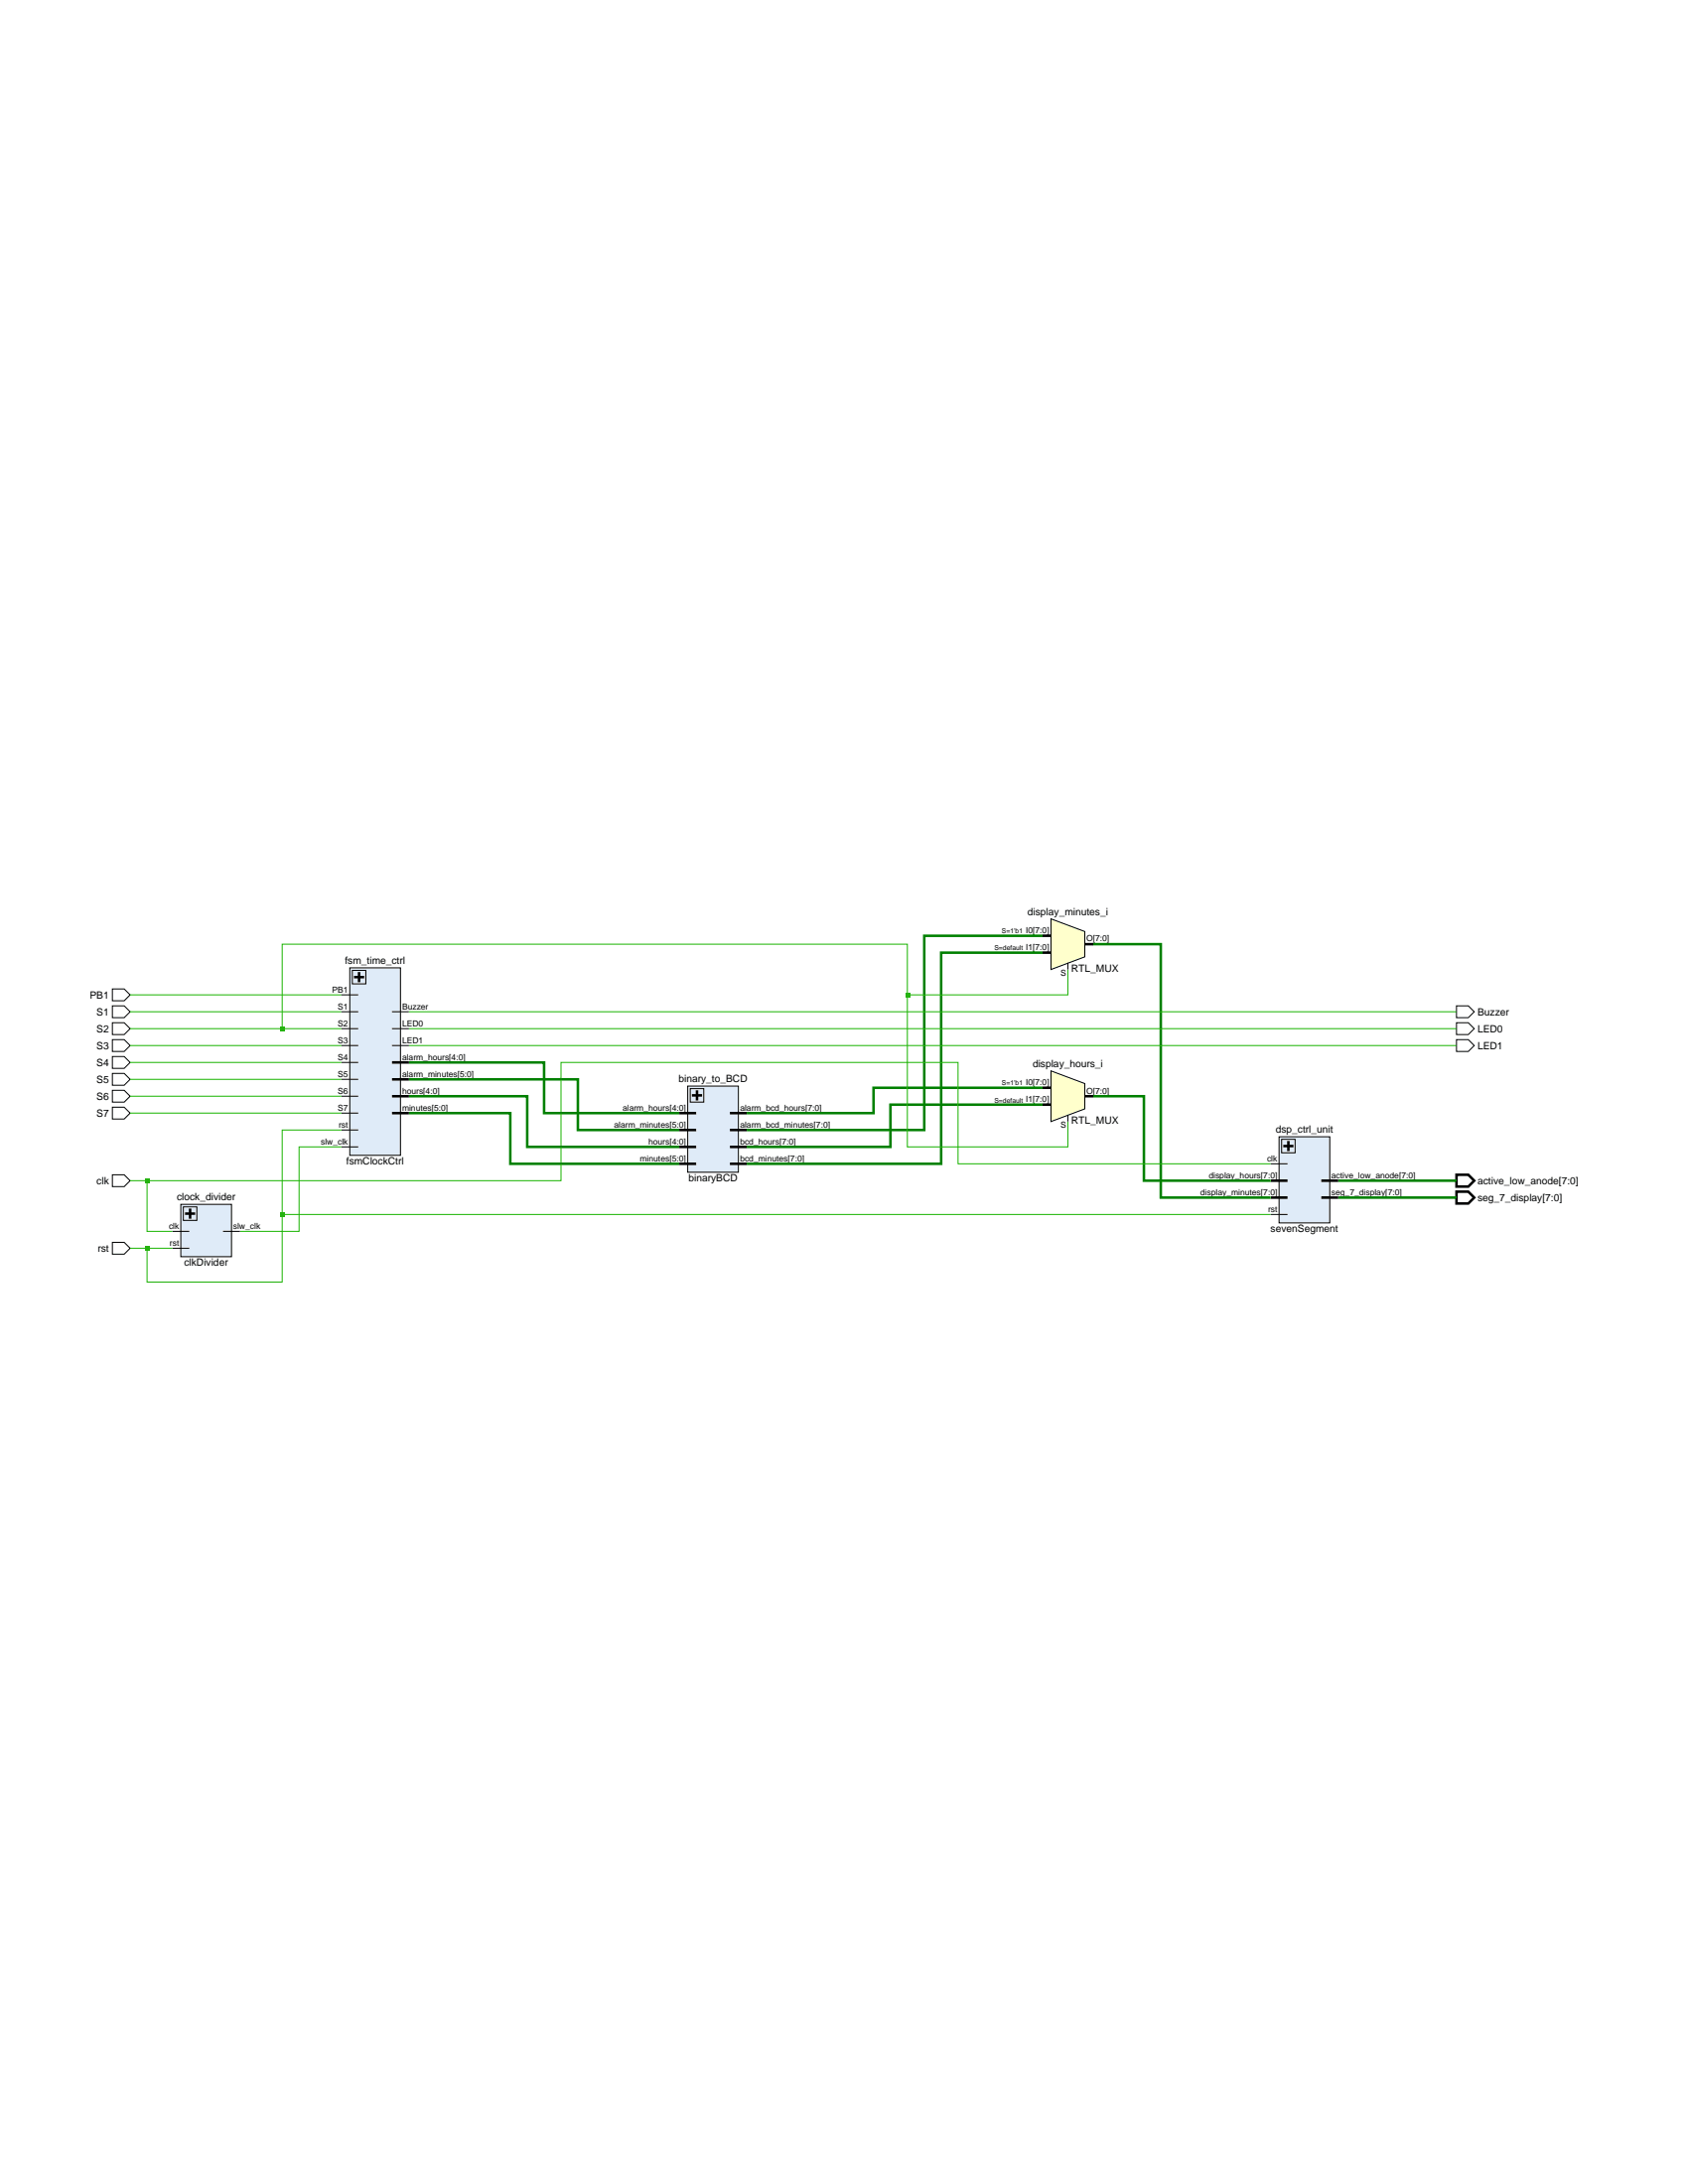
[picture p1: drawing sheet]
<svg xmlns="http://www.w3.org/2000/svg" width="216mm" height="279mm" viewBox="0 0 216 279" stroke-linecap="round" stroke-linejoin="round" font-family="sans-serif">
<path d="M14.4 126.5h1.5l.7 .8-.7 .7h-1.5zM14.4 128.7h1.5l.7 .7-.7 .8h-1.5z" fill="none" stroke="#000" stroke-width=".13"/>
<path d="M134.4 117.5l4.3 1.7v3.2l-4.3 1.6z" fill="#ffc"/>
<path d="M134.4 117.5l4.3 1.7v3.2l-4.3 1.6zM14.4 130.8h1.5l.7 .8-.7 .8h-1.5zM14.4 133h1.5l.7 .8-.7 .7h-1.5zM14.4 135.2h1.5l.7 .7-.7 .8h-1.5zM136.6 123.2v.8M186.3 128.7h1.5l.8 .7-.8 .8h-1.5zM186.3 130.8h1.5l.8 .8-.8 .8h-1.5zM186.3 133h1.5l.8 .8-.8 .7h-1.5z" fill="none" stroke="#000" stroke-width=".13"/>
<path d="M133.3 119.7h1.1M133.3 121.9h1.1M138.7 120.8h1.1" fill="none" stroke="#000" stroke-width=".32"/>
<path d="M44.7 123.8h6.5v24h-6.5z" fill="#dfebf8"/>
<g fill="none" stroke="#000" stroke-width=".13">
<path d="M14.4 137.3h1.5l.7 .8-.7 .7h-1.5zM14.4 139.5h1.5l.7 .7-.7 .8h-1.5zM43.7 129.4h2.1M43.7 131.6h2.1M43.7 133.8h2.1M43.7 127.3h2.1M43.7 135.9h2.1M43.7 138.1h2.1M44.7 123.8h6.5v24h-6.5zM45.1 124.1h1.7v1.8h-1.7zM50.1 129.4h2.2M50.1 131.6h2.2"/>
<path d="M50.1 133.8h2.2M43.7 140.2h2.1M43.7 142.4h2.1M43.7 144.6h2.1M43.7 146.7h2.1"/>
</g>
<path d="M45.3 125h1.3M45.9 124.4v1.3M50.1 135.9h2.2M50.1 138.1h2.2M50.1 140.2h2.2M50.1 142.4h2.2" fill="none" stroke="#000" stroke-width=".32"/>
<path d="M134.4 137l4.3 1.6v3.3l-4.3 1.6z" fill="#ffc"/>
<path d="M134.4 137l4.3 1.6v3.3l-4.3 1.6zM14.4 141.6h1.5l.7 .8-.7 .8h-1.5zM136.6 142.6v.9" fill="none" stroke="#000" stroke-width=".13"/>
<path d="M133.3 139.2h1.1M133.3 141.3h1.1M138.7 140.2h1.1M186.3 150.3h1.5l.8 .7-.8 .8h-1.5z" fill="none" stroke="#000" stroke-width=".32"/>
<path d="M163.6 145.4h6.5v11h-6.5z" fill="#dfebf8"/>
<path d="M162.5 148.9h2.2M162.5 155.4h2.2M163.6 145.4h6.5v11h-6.5zM163.9 145.8h1.8v1.7h-1.8z" fill="none" stroke="#000" stroke-width=".13"/>
<path d="M162.5 151h2.2M162.5 153.2h2.2M164.1 146.6h1.3M164.8 146v1.3M169 151h2.2M169 153.2h2.2" fill="none" stroke="#000" stroke-width=".32"/>
<path d="M88 138.9h6.4v11.1h-6.4z" fill="#dfebf8"/>
<path d="M88 138.9h6.4v11.1h-6.4zM88.3 139.3h1.7v1.7h-1.7zM14.4 150.3h1.5l.7 .7-.7 .8h-1.5z" fill="none" stroke="#000" stroke-width=".13"/>
<path d="M89.1 139.5v1.3M86.9 142.4h2.1M86.9 144.6h2.1M86.9 146.7h2.1M86.9 148.9h2.1M88.5 140.1h1.3M93.4 142.4h2.1M93.4 144.6h2.1M93.4 146.7h2.1M93.4 148.9h2.1" fill="none" stroke="#000" stroke-width=".32"/>
<path d="M23.1 154.1h6.5v6.7h-6.5z" fill="#dfebf8"/>
<path d="M14.4 158.9h1.5l.7 .8-.7 .7h-1.5zM22 157.5h2.2M22 159.7h2.2M23.1 154.1h6.5v6.7h-6.5zM23.5 154.4h1.7v1.7h-1.7zM28.5 157.5h2.2" fill="none" stroke="#000" stroke-width=".13"/>
<path d="M23.7 155.3h1.3M24.3 154.6v1.3M186.3 152.5h1.5l.8 .7-.8 .8h-1.5z" fill="none" stroke="#000" stroke-width=".32"/>
<path d="M133.3 119.7h-15.1v24.9h-22.7M52.3 135.9h17.3v6.5h17.3M52.3 138.1h21.6v6.5h13M133.3 139.2h-21.6v3.2h-16.2M133.3 121.9h-12.9v27h-24.9M139.8 120.8h8.7v32.4h14M52.3 140.2h15.1v6.5h19.5M52.3 142.4h13v6.5h21.6M133.3 141.3h-19.4v5.4h-18.4M139.8 140.2h6.5v10.8h16.2M171.2 151h15.1M171.2 153.2h15.1" fill="none" stroke="#008000" stroke-width=".32"/>
<path d="M16.6 129.4h27.1M16.6 131.6h19.5M16.6 127.3h27.1M52.3 129.4h134M52.3 131.6h134M52.3 133.8h134" fill="none" stroke="#19b400" stroke-width=".13"/>
<path d="M35.9 131.4h.5v.5h-.5z" fill="#19b400"/>
<path d="M43.7 131.6h-7.6v-10.8h80v25.9h20.5v-3.2M136.6 124v3.3h-20.5" fill="none" stroke="#19b400" stroke-width=".13"/>
<path d="M115.8 127.1h.6v.5h-.6z" fill="#19b400"/>
<path d="M16.6 133.8h27.1M16.6 135.9h27.1M16.6 138.1h27.1M16.6 151h2.2v6.5h3.2M16.6 140.2h27.1M16.6 142.4h27.1M162.5 148.9h-40v-13h-50.7v15.1h-53" fill="none" stroke="#19b400" stroke-width=".13"/>
<path d="M18.6 150.8h.5v.6h-.5z" fill="#19b400"/>
<path d="M18.8 159.7h3.2M36.1 155.4h126.4M43.7 144.6h-7.6v19.4h-17.3v-4.3h-2.2" fill="none" stroke="#19b400" stroke-width=".13"/>
<g fill="#19b400">
<path d="M18.6 159.5h.5v.5h-.5z"/>
<path d="M35.9 155.2h.5v.5h-.5z"/>
</g>
<path d="M43.7 146.7h-5.4v10.8h-7.6" fill="none" stroke="#19b400" stroke-width=".13"/>
<g font-size="1.3">
<text x="131.4" y="117.1">display_minutes_i</text>
<text x="44.1" y="123.3">fsm_time_ctrl</text>
<text x="137" y="124.3">RTL_MUX</text>
<text x="11.5" y="127.7">PB1</text>
<text x="12.4" y="129.9">S1</text>
<text x="189" y="129.9">Buzzer</text>
<text x="12.4" y="132.1">S2</text>
<text x="12.4" y="134.2">S3</text>
<text x="12.4" y="136.4">S4</text>
<text x="132.1" y="136.5">display_hours_i</text>
<text x="189" y="132.1">LED0</text>
<text x="189" y="134.2">LED1</text>
<text x="12.4" y="138.5">S5</text>
<text x="12.4" y="140.7">S6</text>
<text x="12.4" y="142.9">S7</text>
<text x="86.8" y="138.5">binary_to_BCD</text>
<text x="137" y="143.8">RTL_MUX</text>
<text x="44.3" y="149">fsmClockCtrl</text>
<text x="163.2" y="144.9">dsp_ctrl_unit</text>
<text x="12.4" y="151.5">clk</text>
<text x="22.6" y="153.6">clock_divider</text>
<text x="88.1" y="151.1">binaryBCD</text>
<text x="189" y="151.5">active_low_anode[7:0]</text>
<text x="189" y="153.7">seg_7_display[7:0]</text>
<text x="12.5" y="160.2">rst</text>
<text x="23.6" y="161.9">clkDivider</text>
<text x="162.5" y="157.6">sevenSegment</text>
</g>
<g font-size="1.1">
<text x="131.2" y="119.4">I0[7:0]</text>
<text x="131.2" y="121.5">I1[7:0]</text>
<text x="135.6" y="124.8">S</text>
<text x="139" y="120.5">O[7:0]</text>
<text x="42.5" y="126.9">PB1</text>
<text x="43.2" y="129.1">S1</text>
<text x="43.2" y="131.3">S2</text>
<text x="51.4" y="129.1">Buzzer</text>
<text x="51.4" y="131.3">LED0</text>
<text x="43.2" y="133.4">S3</text>
<text x="43.2" y="135.6">S4</text>
<text x="43.2" y="137.7">S5</text>
<text x="51.4" y="133.4">LED1</text>
<text x="51.4" y="135.6">alarm_hours[4:0]</text>
<text x="51.4" y="137.7">alarm_minutes[5:0]</text>
<text x="43.2" y="139.9">S6</text>
<text x="43.2" y="142.1">S7</text>
<text x="51.4" y="139.9">hours[4:0]</text>
<text x="51.4" y="142.1">minutes[5:0]</text>
<text x="79.6" y="142.1">alarm_hours[4:0]</text>
<text x="94.7" y="142.1">alarm_bcd_hours[7:0]</text>
<text x="131.2" y="138.8">I0[7:0]</text>
<text x="131.2" y="141">I1[7:0]</text>
<text x="139" y="139.9">O[7:0]</text>
<text x="41" y="146.4">slw_clk</text>
<text x="43.3" y="144.2">rst</text>
<text x="78.6" y="144.2">alarm_minutes[5:0]</text>
<text x="81.9" y="148.6">minutes[5:0]</text>
<text x="82.9" y="146.4">hours[4:0]</text>
<text x="94.7" y="144.2">alarm_bcd_minutes[7:0]</text>
<text x="94.7" y="146.4">bcd_hours[7:0]</text>
<text x="94.7" y="148.6">bcd_minutes[7:0]</text>
<text x="135.6" y="144.3">S</text>
<text x="162.1" y="148.6">clk</text>
<text x="153.5" y="152.9">display_minutes[7:0]</text>
<text x="154.6" y="150.7">display_hours[7:0]</text>
<text x="162.2" y="155">rst</text>
<text x="170.3" y="150.7">active_low_anode[7:0]</text>
<text x="170.3" y="152.9">seg_7_display[7:0]</text>
<text x="21.6" y="157.2">clk</text>
<text x="21.7" y="159.4">rst</text>
<text x="29.8" y="157.2">slw_clk</text>
</g>
<g font-size=".9">
<text x="128.1" y="119.4">S=1'b1</text>
<text x="127.2" y="121.6">S=default</text>
<text x="127.2" y="141">S=default</text>
<text x="128.1" y="138.9">S=1'b1</text>
</g>
</svg>
